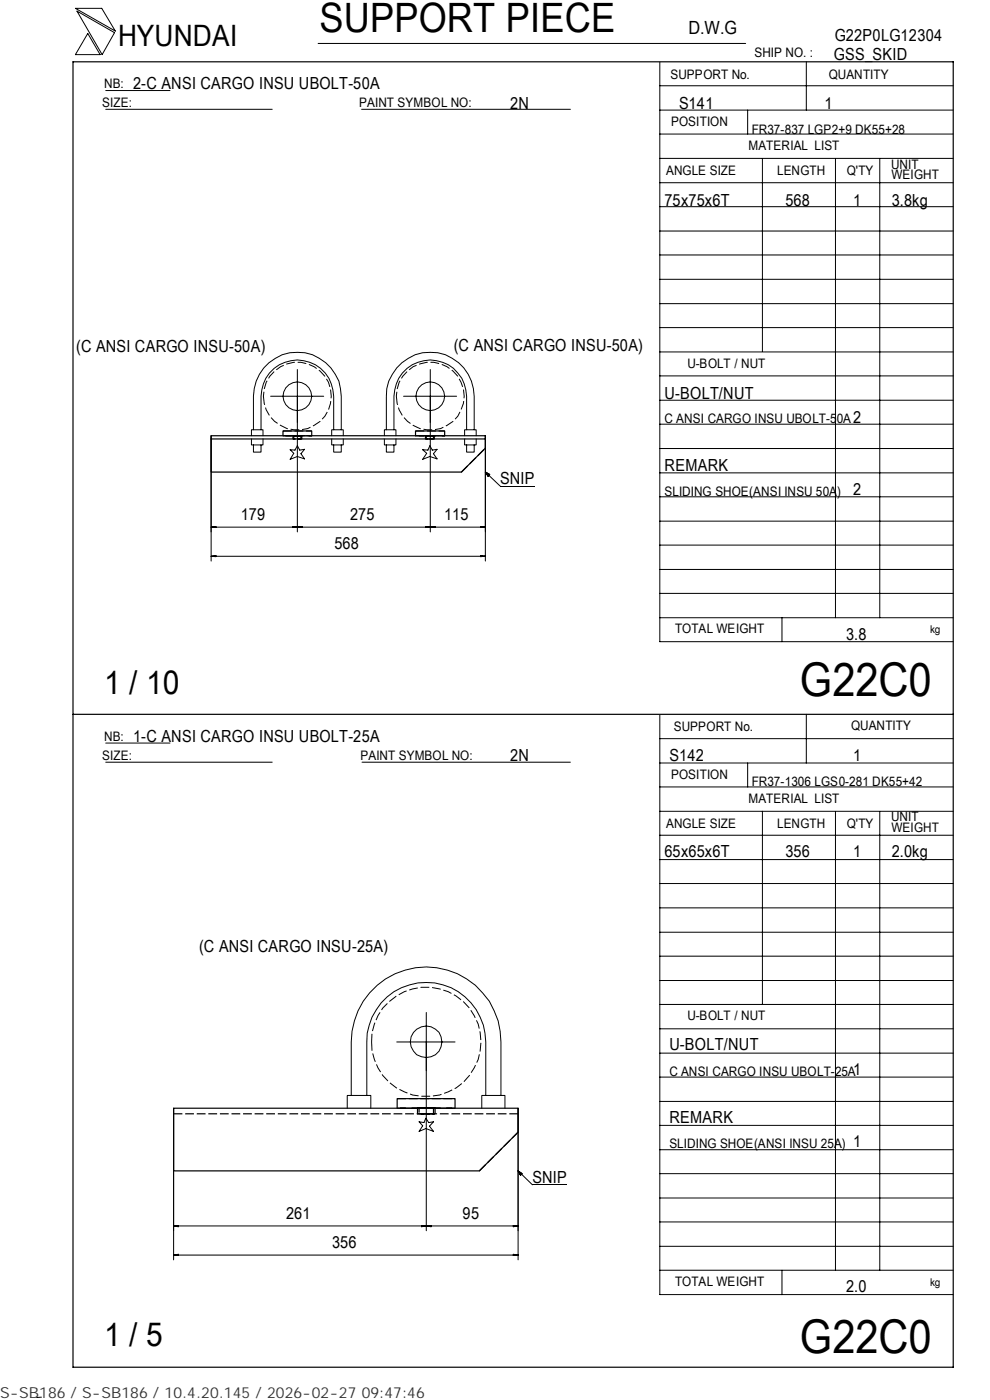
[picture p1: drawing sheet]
<svg xmlns="http://www.w3.org/2000/svg" width="210mm" height="297mm" viewBox="0 0 210 297" stroke-linecap="round" stroke-linejoin="round" font-family="sans-serif">
<g fill="none" stroke="#000" stroke-width=".21">
<path d="M16 1.8h5.6l2.9 4.8zM16.3 2.4l8 4.5-2.6 4.7zM18.6 7.1l2.6 4.5h-5.2zM22.4 19.2h13.7M67.5 9.2h90.6M139.9 18.2h62.3M139.9 13.2v122.9h62.3M171 13.1v10.3M22.4 23.2h35.3M76.7 23.2h44.3M139.9 38.8h62.3M139.9 33.6h62.3"/>
<path d="M139.9 28.4h62.3M139.9 23.4h62.3M158.6 23.4v5M161.7 33.6v41M177.2 33.7v97.4M186.6 33.7v97.4M139.9 59.3h62.3M139.9 54.1h62.3M139.9 49h62.3M139.9 43.8h62.3M63.1 78.4v34.5M91.3 78.4v34.5"/>
<path d="M139.9 79.7h62.3M139.9 74.7h62.3M139.9 69.5h62.3M139.9 64.4h62.3M44.8 92.4v26.6M53.3 93.1v1.3h2.5v-1.3M53.3 92.4v-1.2h2.5v1.2M53.8 91.2v-7.1a9.3 9.3 0 0 1 9.3-9.3 9.3 9.3 0 0 1 9.3 9.3v7.1M53.8 94.4v1.5h1.6v-1.5M55.4 91.2v-7.1a7.7 7.7 0 0 1 7.7-7.7 7.7 7.7 0 0 1 7.7 7.7v7.1M57.4 84.1h11.3M61.5 95.4l1.1 .1 .5-.9 .5 .9 1-.2-.8 1 .8 1.1-1.5-.6-1.6 .6 .8-1.2z"/>
<path d="M70.3 93.1v1.3h2.5v-1.3M70.3 92.4v-1.2h2.5v1.2M70.8 94.4v1.5h1.6v-1.5M81.5 93.1v1.3h2.5v-1.3M81.5 92.4v-1.2h2.5v1.2M81.9 91.2v-7.1a9.3 9.3 0 0 1 9.4-9.3 9.3 9.3 0 0 1 9.3 9.3v7.1M81.9 94.4v1.5h1.7v-1.5M83.6 91.2v-7.1a7.7 7.7 0 0 1 7.7-7.7 7.7 7.7 0 0 1 7.7 7.7v7.1M85.6 84.1h11.2M89.7 95.4l1.1 .1 .4-.9 .5 .9 1-.2-.8 1 .8 1.1-1.5-.6-1.5 .6 .8-1.2zM98.5 93.1v1.3h2.5v-1.3M98.5 92.4v-1.2h2.5v1.2"/>
<path d="M99 94.4v1.5h1.6v-1.5M102.9 92.4v26.6M139.9 95.2h62.3M139.9 90h62.3M139.9 84.9h62.3M44.8 118l1-.2v.3zM44.8 118h58.1M44.8 111.8l1-.1v.2zM44.8 111.8h58.1M45.5 117.9v.1M45.5 111.7v.2M62.1 111.7l2 .2v-.2l-2 .2z"/>
<path d="M62.4 111.7v.2M63.7 111.7v.2M90.2 111.7v.2l2.1-.2v.2zM90.6 111.7v.2M91.9 111.7v.2M101.9 111.7l1 .1-1 .1zM101.9 117.8l1 .2-1 .1zM102.3 111.7v.2M102.3 117.9v.1M102.9 100.2l1 .5-.4 .4zM102.9 100.2l3.2 2.9h7.4M139.9 100.3h62.3"/>
<path d="M139.9 115.6h62.3M139.9 110.6h62.3M139.9 105.4h62.3M139.9 131.1h62.3M139.9 125.9h62.3M139.9 120.8h62.3M165.9 131.1v5M22.4 157.6h13.7M139.9 151.7v122.9h62.3M139.9 156.7h62.3M171 151.5v10.4M22.4 161.7h35.3"/>
<path d="M76.8 161.7h44.2M139.9 177.2h62.3M139.9 172.1h62.3M139.9 167h62.3M139.9 161.9h62.3M158.6 161.9v5.1M161.7 172.1v41M177.2 172.2v97.3M186.6 172.2v97.3M139.9 182.4h62.3M139.9 197.8h62.3M139.9 192.6h62.3"/>
<path d="M139.9 187.4h62.3M90.4 214.8v46.3M139.9 218.3h62.3M139.9 213.1h62.3M139.9 208h62.3M139.9 202.9h62.3M36.8 235.1v32.2M73.6 235.1v-2.7h5v2.7M74.5 232.4v-11.3a15.9 15.9 0 0 1 15.9-16 15.9 15.9 0 0 1 15.8 16v11.3M77.8 232.4v-11.3a12.6 12.6 0 0 1 12.6-12.7 12.6 12.6 0 0 1 12.6 12.7v11.3M84.1 221.1h12.4M88.9 238l1 .2 .4-1 .6 1 1-.2-.8 .9 .8 1.1-1.6-.6-1.4 .6 .8-1.2z"/>
<path d="M102.2 235.1v-2.7h4.9v2.7M109.9 235.1v32.2M139.9 238.7h62.3M139.9 233.7h62.3M139.9 228.5h62.3M139.9 223.4h62.3M109.9 248.4l.8 .6-.3 .3zM109.9 248.4l3 3h7.4M139.9 259.2h62.3M139.9 254.2h62.3M139.9 249h62.3M139.9 243.9h62.3"/>
<path d="M36.8 266.3l1-.2v.3zM36.8 266.3h73.1M36.8 260.1l1-.1v.3zM36.8 260.1h73.1M37.6 266.2v.2M37.6 260v.2M89.4 260l1 .1-1 .2zM89.7 260v.2M90.4 260.1l1-.1v.3zM91.1 260v.2M108.9 260l1 .1-1 .2zM108.9 266.1l1 .2-1 .1z"/>
<path d="M109.1 260v.2M109.1 266.2v.2M139.9 269.5h62.3M139.9 264.4h62.3M165.9 269.5v5.1M8.8 296.4l-1 .1"/>
<circle cx="63.1" cy="84.1" r="3"/>
<circle cx="91.3" cy="84.1" r="3"/>
<circle cx="90.4" cy="221.1" r="3.4"/>
</g>
<path d="M15.5 13.1h186.7v277h-186.7zM44.8 93.1v7.1h53.1l5-5.1v-2M44.8 92.4h58.1v.7h-58.1zM60 92.4v-1h6.1v1M88.1 92.4v-1h6.2v1M15.5 151.5h186.7M36.8 235.1h73.1v5.1l-8.2 8.2h-64.9zM84.2 235.1v-2h12.3v2" fill="none" stroke="#000" stroke-width=".25"/>
<path d="M62.3 92.4h1.5M63.8 93.1h-1.5M90.4 92.4h1.5M91.9 93.1h-1.5" fill="none" stroke="#000" stroke-width=".25" stroke-dasharray=".8 .3" stroke-linecap="butt"/>
<g fill="none" stroke="#000" stroke-width=".25" stroke-dasharray="1.9 .6" stroke-linecap="butt">
<path d="M60 91.4h6.1M60 92.4h6.1h-6.1M63.5 92.4h.3v.7h-1.5v-.7h1.2M63.8 92.4h.2v.7h-1.9v-.7h1.7M88.1 91.4h6.2M88.1 92.4h6.2h-6.2M91.2 93.1h-1v-.7h1.9v.7h-.9M91.6 92.4h.3v.7h-1.5v-.7h1.2M97.9 100.2l5-5.1M84.2 233.1h12.3M84.2 235.1h12.3h-12.3M88.6 235.1h3.7"/>
<path d="M91.5 235.1h.4v1.2h-3v-1.2h2.6M92.1 235.1h.2v1.2h-3.7v-1.2h3.5M92.3 236.3h-3.7M109.9 236.3h-73.1M101.7 248.4l8.2-8.2"/>
</g>
<path d="M62.1 92.4h1.9M64 93.1h-1.9M90.2 92.4h1.9M92.1 93.1h-1.9" fill="none" stroke="#000" stroke-width=".25" stroke-dasharray="1 .3" stroke-linecap="butt"/>
<path d="M88.9 235.1h3M91.9 236.3h-3" fill="none" stroke="#000" stroke-width=".25" stroke-dasharray="1.7 .5" stroke-linecap="butt"/>
<path d="M103 100.2h.9v.9h-.9zM110 248.5h.7v.8h-.7z" fill="#000"/>
<path d="M55.9 84.1a7.2 7.2 0 0 0 10.3 6.5 7.2 7.2 0 0 0 1.3-12.1 7.2 7.2 0 0 0-11.5 4l-.1 1.6M84.1 84.1a7.2 7.2 0 0 0 10.3 6.5 7.2 7.2 0 0 0 1.3-12.1 7.2 7.2 0 0 0-11.5 4l-.1 1.6M78.8 221.1a11.6 11.6 0 0 0 14.5 11.1 11.6 11.6 0 0 0 7.3-16.7 11.6 11.6 0 0 0-18.1-3 11 11 0 0 0-3.7 8.6" fill="none" stroke="#000" stroke-width=".21" stroke-dasharray="1.9 .6" stroke-linecap="butt"/>
<g font-size="9.9">
<text x="169.7" y="147.6">G22C0</text>
<text x="169.7" y="286.9">G22C0</text>
</g>
<text font-size="8.6" x="67.7" y="6.9">SUPPORT PIECE</text>
<g font-size="7">
<text x="22.1" y="147.2">1 / 10</text>
<text x="22.1" y="285.6">1 / 5</text>
</g>
<text font-size="6.3" x="25.1" y="9.8">HYUNDAI</text>
<text font-size="3.9" x="146" y="7.3">D.W.G</text>
<g font-size="3.5">
<text x="177" y="8.7">G22P0LG12304</text>
<text x="176.9" y="12.8">GSS_SKID</text>
<text x="28.3" y="19">2-C ANSI CARGO INSU UBOLT-50A</text>
<text x="108.2" y="23.1">2N</text>
<text x="144" y="23.1">S141</text>
<text x="174.8" y="23.1">1</text>
<text x="141" y="43.6">75x75x6T</text>
<text x="166.6" y="43.6">568</text>
<text x="180.9" y="43.6">1</text>
<text x="189.1" y="43.6">3.8kg</text>
<text x="16.2" y="74.7">(C ANSI CARGO INSU-50A)</text>
<text x="96.3" y="74.4">(C ANSI CARGO INSU-50A)</text>
<text x="141" y="84.6">U-BOLT/NUT</text>
<text x="180.9" y="89.7">2</text>
<text x="141" y="99.9">REMARK</text>
<text x="106.1" y="102.7">SNIP</text>
<text x="180.9" y="105.1">2</text>
<text x="51.1" y="110.3">179</text>
<text x="74.3" y="110.3">275</text>
<text x="94.2" y="110.3">115</text>
<text x="71" y="116.5">568</text>
<text x="179.5" y="135.8">3.8</text>
<text x="28.3" y="157.3">1-C ANSI CARGO INSU UBOLT-25A</text>
<text x="108.2" y="161.4">2N</text>
<text x="142" y="161.4">S142</text>
<text x="180.9" y="161.4">1</text>
<text x="141" y="181.9">65x65x6T</text>
<text x="166.6" y="181.9">356</text>
<text x="180.9" y="181.9">1</text>
<text x="189.1" y="181.9">2.0kg</text>
<text x="42.2" y="202">(C ANSI CARGO INSU-25A)</text>
<text x="142" y="222.8">U-BOLT/NUT</text>
<text x="180.9" y="228">1</text>
<text x="142" y="238.3">REMARK</text>
<text x="180.9" y="243.3">1</text>
<text x="112.9" y="251">SNIP</text>
<text x="60.7" y="258.7">261</text>
<text x="98.1" y="258.7">95</text>
<text x="70.4" y="264.8">356</text>
<text x="179.5" y="274.1">2.0</text>
</g>
<text font-size="3.2" fill="#323232" x="0" y="296.6">S-SB186 / S-SB186 / 10.4.20.145 / 2026-02-27 09:47:46</text>
<g font-size="2.8">
<text x="142.2" y="16.8">SUPPORT No.</text>
<text x="160" y="12.2">SHIP NO. :</text>
<text x="175.8" y="16.7">QUANTITY</text>
<text x="21.7" y="22.8">SIZE:</text>
<text x="22.1" y="18.7">NB:</text>
<text x="76.2" y="22.8">PAINT SYMBOL NO:</text>
<text x="142.3" y="26.8">POSITION</text>
<text x="159.4" y="28.4">FR37-837 LGP2+9 DK55+28</text>
<text x="158.8" y="31.7">MATERIAL LIST</text>
<text x="189" y="35.8">UNIT</text>
<text x="141.3" y="37.2">ANGLE SIZE</text>
<text x="164.8" y="37.1">LENGTH</text>
<text x="179.6" y="37.1">Q'TY</text>
<text x="189.1" y="38">WEIGHT</text>
<text x="145.8" y="78">U-BOLT / NUT</text>
<text x="141" y="89.8">C ANSI CARGO INSU UBOLT-50A</text>
<text x="141" y="105.2">SLIDING SHOE(ANSI INSU 50A)</text>
<text x="143.2" y="134.4">TOTAL WEIGHT</text>
<text x="142.9" y="155">SUPPORT No.</text>
<text x="180.5" y="154.9">QUANTITY</text>
<text x="21.7" y="161.3">SIZE:</text>
<text x="22.1" y="157.1">NB:</text>
<text x="76.5" y="161.2">PAINT SYMBOL NO:</text>
<text x="142.3" y="165.3">POSITION</text>
<text x="159.4" y="166.7">FR37-1306 LGS0-281 DK55+42</text>
<text x="158.8" y="170.3">MATERIAL LIST</text>
<text x="141.3" y="175.7">ANGLE SIZE</text>
<text x="164.8" y="175.6">LENGTH</text>
<text x="179.6" y="175.6">Q'TY</text>
<text x="189" y="174.2">UNIT</text>
<text x="189.1" y="176.5">WEIGHT</text>
<text x="145.8" y="216.5">U-BOLT / NUT</text>
<text x="142" y="228.2">C ANSI CARGO INSU UBOLT-25A</text>
<text x="142" y="243.5">SLIDING SHOE(ANSI INSU 25A)</text>
<text x="143.2" y="272.9">TOTAL WEIGHT</text>
</g>
<g font-size="2.3">
<text x="197.3" y="134.3">kg</text>
<text x="197.3" y="272.8">kg</text>
</g>
</svg>
